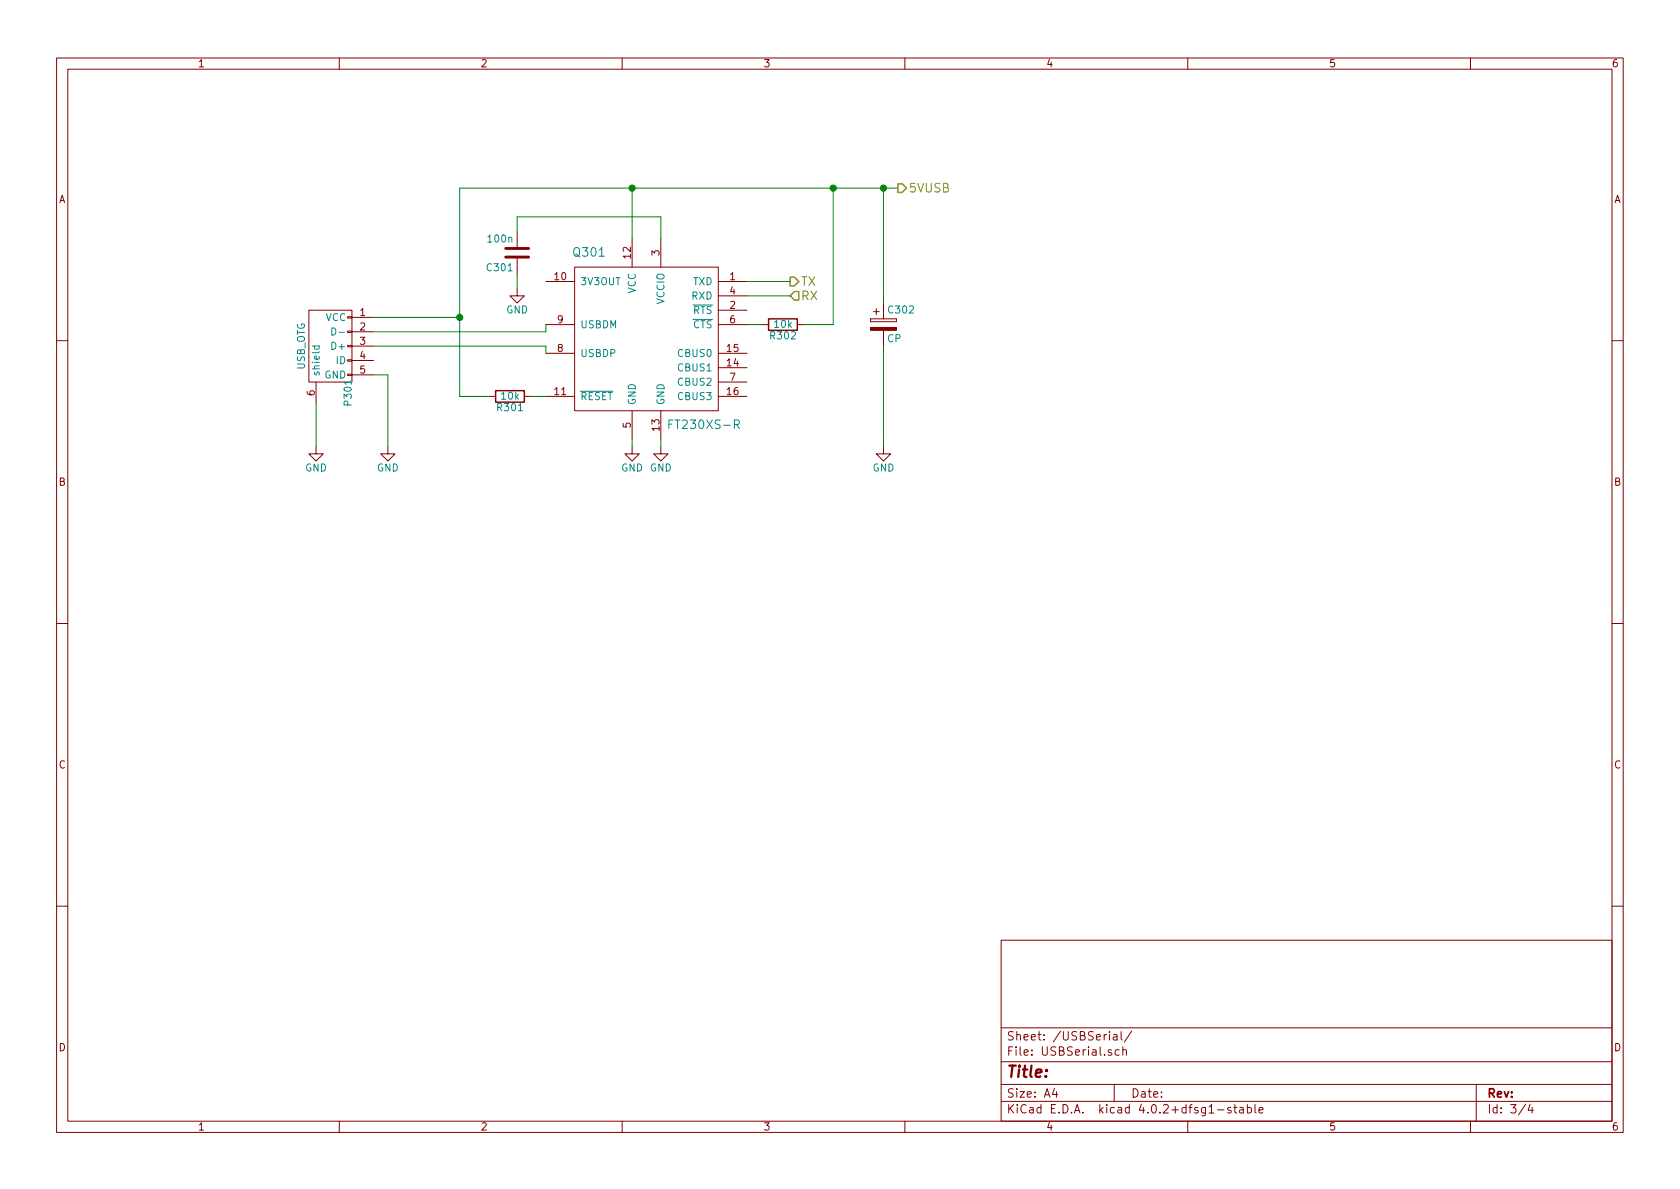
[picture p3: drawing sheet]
EESchema Schematic File Version 2
LIBS:rpi_shield-rescue
LIBS:power
LIBS:device
LIBS:transistors
LIBS:conn
LIBS:linear
LIBS:regul
LIBS:74xx
LIBS:cmos4000
LIBS:adc-dac
LIBS:memory
LIBS:xilinx
LIBS:microcontrollers
LIBS:dsp
LIBS:microchip
LIBS:analog_switches
LIBS:motorola
LIBS:texas
LIBS:intel
LIBS:audio
LIBS:interface
LIBS:digital-audio
LIBS:philips
LIBS:display
LIBS:cypress
LIBS:siliconi
LIBS:opto
LIBS:atmel
LIBS:contrib
LIBS:valves
LIBS:netl
LIBS:rpi_shield-cache
EELAYER 25 0
EELAYER END
$Descr A4 11693 8268
encoding utf-8
Sheet 3 4
Title ""
Date ""
Rev ""
Comp ""
Comment1 ""
Comment2 ""
Comment3 ""
Comment4 ""
$EndDescr
$Comp
L FT230XS-R Q301
U 1 1
P 4500 2350
F 0 "Q301" H 4100 2950 60  0000 C CNN
F 1 "FT230XS-R" H 4900 1750 60  0000 C CNN
F 2 "Housings_SSOP:SSOP-16_3.9x4.9mm_Pitch0.635mm" H 4950 2650 60  0001 C CNN
F 3 "" H 4950 2650 60  0000 C CNN
	1    4500 2350
	1    0    0    -1  
$EndComp
$Comp
L USB_OTG P301
U 1 1
P 2300 2400
F 0 "P301" H 2625 2275 50  0000 C CNN
F 1 "USB_OTG" H 2300 2600 50  0000 C CNN
F 2 "Connect:USB_Micro-B" V 2250 2300 60  0001 C CNN
F 3 "" V 2250 2300 60  0000 C CNN
	1    2300 2400
	0    -1   1    0   
$EndComp
$Comp
L GND #PWR026
U 1 1
P 2700 3100
F 0 "#PWR026" H 2700 2850 50  0001 C CNN
F 1 "GND" H 2700 2950 50  0000 C CNN
F 2 "" H 2700 3100 60  0000 C CNN
F 3 "" H 2700 3100 60  0000 C CNN
	1    2700 3100
	1    0    0    -1  
$EndComp
$Comp
L GND #PWR027
U 1 1
P 2200 3100
F 0 "#PWR027" H 2200 2850 50  0001 C CNN
F 1 "GND" H 2200 2950 50  0000 C CNN
F 2 "" H 2200 3100 60  0000 C CNN
F 3 "" H 2200 3100 60  0000 C CNN
	1    2200 3100
	1    0    0    -1  
$EndComp
Wire Wire Line
	2600 2400 3800 2400
Wire Wire Line
	3800 2400 3800 2450
Wire Wire Line
	2600 2300 3800 2300
Wire Wire Line
	3800 2300 3800 2250
Wire Wire Line
	2600 2200 3200 2200
Wire Wire Line
	4600 1500 4600 1650
$Comp
L C C301
U 1 1
P 3600 1750
F 0 "C301" H 3625 1850 50  0000 L CNN
F 1 "100n" H 3625 1650 50  0000 L CNN
F 2 "netl:SMD_0603" H 3638 1600 30  0001 C CNN
F 3 "" H 3600 1750 60  0000 C CNN
	1    3600 1750
	-1   0    0    1   
$EndComp
$Comp
L GND #PWR028
U 1 1
P 3600 2000
F 0 "#PWR028" H 3600 1750 50  0001 C CNN
F 1 "GND" H 3600 1850 50  0000 C CNN
F 2 "" H 3600 2000 60  0000 C CNN
F 3 "" H 3600 2000 60  0000 C CNN
	1    3600 2000
	1    0    0    -1  
$EndComp
Text HLabel 5500 1950 2    60   Output ~ 0
TX
Text HLabel 5500 2050 2    60   Input ~ 0
RX
Wire Wire Line
	5200 1950 5500 1950
Wire Wire Line
	5500 2050 5200 2050
$Comp
L R R301
U 1 1
P 3550 2750
F 0 "R301" V 3630 2750 50  0000 C CNN
F 1 "10k" V 3550 2750 50  0000 C CNN
F 2 "netl:SMD_0603" V 3480 2750 30  0001 C CNN
F 3 "" H 3550 2750 30  0000 C CNN
	1    3550 2750
	0    1    1    0   
$EndComp
Wire Wire Line
	3200 2750 3400 2750
Connection ~ 3200 2200
Wire Wire Line
	3700 2750 3800 2750
$Comp
L GND #PWR029
U 1 1
P 4600 3100
F 0 "#PWR029" H 4600 2850 50  0001 C CNN
F 1 "GND" H 4600 2950 50  0000 C CNN
F 2 "" H 4600 3100 60  0000 C CNN
F 3 "" H 4600 3100 60  0000 C CNN
	1    4600 3100
	1    0    0    -1  
$EndComp
$Comp
L GND #PWR030
U 1 1
P 4400 3100
F 0 "#PWR030" H 4400 2850 50  0001 C CNN
F 1 "GND" H 4400 2950 50  0000 C CNN
F 2 "" H 4400 3100 60  0000 C CNN
F 3 "" H 4400 3100 60  0000 C CNN
	1    4400 3100
	1    0    0    -1  
$EndComp
Wire Wire Line
	4400 3100 4400 3050
Wire Wire Line
	4600 3050 4600 3100
$Comp
L R R302
U 1 1
P 5450 2250
F 0 "R302" V 5530 2250 50  0000 C CNN
F 1 "10k" V 5450 2250 50  0000 C CNN
F 2 "netl:SMD_0603" V 5380 2250 30  0001 C CNN
F 3 "" H 5450 2250 30  0000 C CNN
	1    5450 2250
	0    1    1    0   
$EndComp
Wire Wire Line
	4400 1650 4400 1300
Wire Wire Line
	3200 1300 6250 1300
Wire Wire Line
	3200 1300 3200 2750
Wire Wire Line
	5800 1300 5800 2250
Wire Wire Line
	5800 2250 5600 2250
Connection ~ 4400 1300
Wire Wire Line
	5200 2250 5300 2250
Text HLabel 6250 1300 2    60   Output ~ 0
5VUSB
Connection ~ 5800 1300
Wire Wire Line
	3600 1900 3600 2000
Wire Wire Line
	3600 1500 3600 1600
Wire Wire Line
	3600 1500 4600 1500
Wire Wire Line
	2600 2600 2700 2600
Wire Wire Line
	2700 2600 2700 3100
Wire Wire Line
	2200 2800 2200 3100
$Comp
L CP C302
U 1 1
P 6150 2250
F 0 "C302" H 6175 2350 50  0000 L CNN
F 1 "CP" H 6175 2150 50  0000 L CNN
F 2 "Capacitors_SMD:c_elec_8x5.4" H 6188 2100 50  0001 C CNN
F 3 "" H 6150 2250 50  0000 C CNN
	1    6150 2250
	1    0    0    -1  
$EndComp
$Comp
L GND #PWR031
U 1 1
P 6150 3100
F 0 "#PWR031" H 6150 2850 50  0001 C CNN
F 1 "GND" H 6150 2950 50  0000 C CNN
F 2 "" H 6150 3100 50  0000 C CNN
F 3 "" H 6150 3100 50  0000 C CNN
	1    6150 3100
	1    0    0    -1  
$EndComp
Wire Wire Line
	6150 3100 6150 2400
Wire Wire Line
	6150 1300 6150 2100
Connection ~ 6150 1300
$EndSCHEMATC
